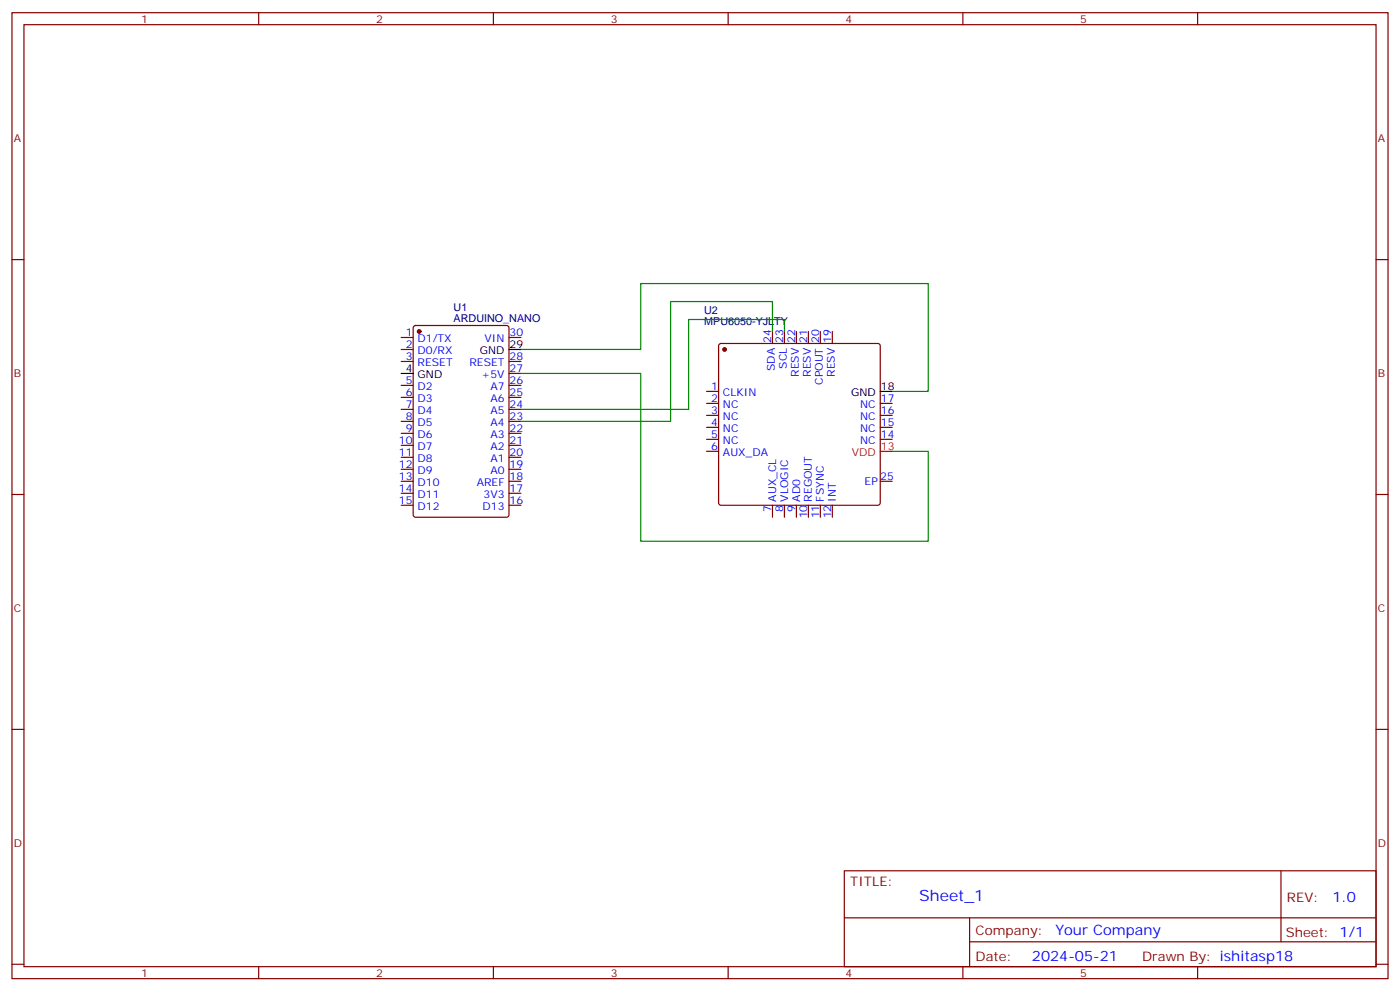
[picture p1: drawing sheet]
<svg xmlns="http://www.w3.org/2000/svg" width="412mm" height="292mm" viewBox="0 0 412 292" stroke-linecap="round" stroke-linejoin="round" font-family="sans-serif">
<g fill="none" stroke="#870000" stroke-width=".35">
<path d="M3.5 3.7h405.4v284.4h-405.4zM7.1 7.3h398.2v277.3h-398.2zM76.2 3.7v3.6M145.3 3.7v3.6M214.5 3.7v3.6M283.6 3.7v3.6M352.8 3.7v3.6M3.5 76.4h3.6M405.3 76.4h3.6M118.2 99.3h3.5M121.9 96l.5-.2h26.8l.7 .4v55.4l-.4 .6-27.1 .1-.6-.5-.1-55.3zM149.9 99.3h3.6"/>
<path d="M227.5 97.6v3.5M231.1 97.6v3.5M234.6 97.6v3.5M238.1 97.6v3.5M241.7 97.6v3.5M245.2 97.6v3.5M118.2 102.9h3.5M118.2 106.4h3.5M118.2 113.5h3.5M118.2 117h3.5M149.9 106.4h3.6M149.9 113.5h3.6"/>
<path d="M149.9 117h3.6M149.9 109.9h3.6M208.1 115.2h3.6M208.1 118.7h3.6M211.9 101.3l.5-.2h46.2l.5 .2 .2 .5v46.2l-.2 .5-.5 .2h-46.2l-.5-.2-.2-.5v-46.2zM259.3 118.7h3.5M118.2 120.5h3.5M118.2 124h3.5M118.2 127.6h3.5M118.2 131.1h3.5M118.2 134.6h3.5M118.2 138.1h3.5"/>
<path d="M149.9 120.5h3.6M149.9 124h3.6M149.9 127.6h3.6M149.9 131.1h3.6M149.9 134.6h3.6M149.9 138.1h3.6M208.1 122.3h3.6M208.1 125.8h3.6M208.1 129.3h3.6M208.1 132.9h3.6M259.3 122.3h3.5M259.3 125.8h3.5"/>
<path d="M259.3 129.3h3.5M3.5 145.6h3.6M118.2 141.7h3.5M118.2 145.2h3.5M118.2 148.7h3.5M149.9 141.7h3.6M149.9 145.2h3.6M149.9 148.7h3.6M227.5 148.7v3.6M231.1 148.7v3.6M234.6 148.7v3.6M238.1 148.7v3.6"/>
<path d="M241.7 148.7v3.6M245.2 148.7v3.6M259.3 141.7h3.5M405.3 145.6h3.6M3.5 214.7h3.6M405.3 214.7h3.6M248.7 256.3h156.6v28.3h-156.6zM377.3 256.4v20.8M248.7 270.2h156.5M285.6 277.2h119.6M285.6 270.2v14.1M3.5 283.8h3.6"/>
<path d="M76.2 284.6v3.5M145.3 284.6v3.5M214.5 284.6v3.5M283.6 284.6v3.5M352.8 284.6v3.5M405.3 283.8h3.6"/>
</g>
<g fill="#870000" stroke="#870000" stroke-width=".35">
<circle cx="123.5" cy="97.6" r=".53"/>
<circle cx="213.4" cy="102.9" r=".53"/>
</g>
<path d="M118.2 109.9h3.5M149.9 102.9h3.6M259.3 115.2h3.5" fill="none" stroke="#000" stroke-width=".35"/>
<path d="M259.3 132.9h3.5" fill="none" stroke="#f00" stroke-width=".35"/>
<path d="M227.5 97.6v-8.8h-29.9v35.2h-44.1M231.1 97.6v-3.5h-28.3v26.4h-49.3M153.5 102.9h35.2v-19.4h84.7v31.7h-10.6M153.5 109.9h35.2v49.4h84.7v-26.4h-10.6" fill="none" stroke="#008700" stroke-width=".35"/>
<text font-size="4.6" fill="#00f" x="270.8" y="265.4">Sheet_1</text>
<g font-size="4.2" fill="#00f">
<text x="392.5" y="265.6">1.0</text>
<text x="310.9" y="275.2">Your Company</text>
<text x="304" y="283">2024-05-21</text>
</g>
<g font-size="3.9" fill="#800">
<text x="250.5" y="260.9">TITLE:</text>
<text x="379.1" y="265.6">REV:</text>
<text x="287.4" y="275.1">Company:</text>
<text x="378.7" y="275.7">Sheet: 1/1</text>
<text x="287.4" y="282.8">Date:</text>
<text x="336.4" y="282.9">Drawn By: ishitasp18</text>
</g>
<g font-size="3.2" fill="#800">
<text x="41.6" y="6.7">1</text>
<text x="110.8" y="6.7">2</text>
<text x="179.9" y="6.7">3</text>
<text x="249.1" y="6.7">4</text>
<text x="318.2" y="6.7">5</text>
<text x="4.1" y="41.8">A</text>
<text x="405.9" y="41.8">A</text>
<text x="4.1" y="111">B</text>
<text x="405.9" y="111">B</text>
<text x="4.1" y="180.1">C</text>
<text x="405.9" y="180.1">C</text>
<text x="4.1" y="249.3">D</text>
<text x="405.9" y="249.3">D</text>
<text x="41.6" y="287.5">1</text>
<text x="110.8" y="287.5">2</text>
<text x="179.9" y="287.5">3</text>
<text x="249.1" y="287.5">4</text>
<text x="318.2" y="287.5">5</text>
</g>
<g font-size="3.2" fill="#000080">
<text x="133.6" y="94.7">ARDUINO_NANO</text>
<text x="133.6" y="91.4">U1</text>
<text x="207.4" y="95.7">MPU6050-YJLTY</text>
<text x="207.4" y="92.4">U2</text>
</g>
<g font-size="3.2" fill="#00f">
<text x="119.5" y="99">1</text>
<text x="123" y="100.8">D1/TX</text>
<text x="142.7" y="100.8">VIN</text>
<text x="150.1" y="99">30</text>
<text x="227.2" y="100.9" transform="rotate(-90 227.2 100.9)">24</text>
<text x="230.7" y="100.9" transform="rotate(-90 230.7 100.9)">23</text>
<text x="234.2" y="100.9" transform="rotate(-90 234.2 100.9)">22</text>
<text x="237.8" y="100.9" transform="rotate(-90 237.8 100.9)">21</text>
<text x="241.3" y="100.9" transform="rotate(-90 241.3 100.9)">20</text>
<text x="244.8" y="100.9" transform="rotate(-90 244.8 100.9)">19</text>
<text x="119.5" y="102.5">2</text>
<text x="119.5" y="106">3</text>
<text x="123" y="104.3">D0/RX</text>
<text x="123" y="107.8">RESET</text>
<text x="138.3" y="107.8">RESET</text>
<text x="150.1" y="106">28</text>
<text x="119.5" y="113.1">5</text>
<text x="141.8" y="111.3">+5V</text>
<text x="150.1" y="113.1">26</text>
<text x="150.1" y="109.6">27</text>
<text x="228.2" y="109.2" transform="rotate(-90 228.2 109.2)">SDA</text>
<text x="231.8" y="108.6" transform="rotate(-90 231.8 108.6)">SCL</text>
<text x="235.3" y="111" transform="rotate(-90 235.3 111)">RESV</text>
<text x="238.8" y="111" transform="rotate(-90 238.8 111)">RESV</text>
<text x="242.4" y="113.3" transform="rotate(-90 242.4 113.3)">CPOUT</text>
<text x="245.9" y="111" transform="rotate(-90 245.9 111)">RESV</text>
<text x="119.5" y="116.6">6</text>
<text x="123" y="114.9">D2</text>
<text x="123" y="118.4">D3</text>
<text x="144.4" y="118.4">A6</text>
<text x="144.4" y="114.9">A7</text>
<text x="150.1" y="116.6">25</text>
<text x="209.5" y="114.9">1</text>
<text x="209.5" y="118.4">2</text>
<text x="213" y="116.6">CLKIN</text>
<text x="259.5" y="118.4">17</text>
<text x="119.5" y="120.2">7</text>
<text x="119.5" y="123.7">8</text>
<text x="123" y="121.9">D4</text>
<text x="123" y="125.4">D5</text>
<text x="144.4" y="125.4">A4</text>
<text x="144.4" y="121.9">A5</text>
<text x="150.1" y="123.7">23</text>
<text x="150.1" y="120.2">24</text>
<text x="209.5" y="121.9">3</text>
<text x="209.5" y="125.4">4</text>
<text x="213" y="120.2">NC</text>
<text x="213" y="123.7">NC</text>
<text x="253.4" y="123.7">NC</text>
<text x="253.4" y="120.2">NC</text>
<text x="259.5" y="125.4">15</text>
<text x="259.5" y="121.9">16</text>
<text x="117.5" y="130.7">10</text>
<text x="119.5" y="127.2">9</text>
<text x="123" y="129">D6</text>
<text x="144.4" y="129">A3</text>
<text x="150.1" y="130.7">21</text>
<text x="150.1" y="127.2">22</text>
<text x="209.5" y="129">5</text>
<text x="213" y="127.2">NC</text>
<text x="213" y="130.7">NC</text>
<text x="253.4" y="130.7">NC</text>
<text x="253.4" y="127.2">NC</text>
<text x="259.5" y="129">14</text>
<text x="117.5" y="134.3">11</text>
<text x="117.5" y="137.8">12</text>
<text x="123" y="132.5">D7</text>
<text x="123" y="136">D8</text>
<text x="144.4" y="136">A1</text>
<text x="144.4" y="132.5">A2</text>
<text x="150.1" y="137.8">19</text>
<text x="150.1" y="134.3">20</text>
<text x="209.5" y="132.5">6</text>
<text x="213" y="134.3">AUX_DA</text>
<text x="117.5" y="141.3">13</text>
<text x="123" y="139.6">D9</text>
<text x="123" y="143.1">D10</text>
<text x="140.4" y="143.1">AREF</text>
<text x="144.4" y="139.6">A0</text>
<text x="150.1" y="141.3">18</text>
<text x="254.7" y="142.7">EP</text>
<text x="259.3" y="141.3">25</text>
<text x="117.5" y="144.9">14</text>
<text x="117.5" y="148.4">15</text>
<text x="123" y="146.6">D11</text>
<text x="142.4" y="146.6">3V3</text>
<text x="150.1" y="148.4">16</text>
<text x="150.1" y="144.9">17</text>
<text x="228.6" y="147.7" transform="rotate(-90 228.6 147.7)">AUX_CL</text>
<text x="232.1" y="147.7" transform="rotate(-90 232.1 147.7)">VLOGIC</text>
<text x="235.7" y="147.7" transform="rotate(-90 235.7 147.7)">AD0</text>
<text x="239.2" y="147.7" transform="rotate(-90 239.2 147.7)">REGOUT</text>
<text x="242.7" y="147.7" transform="rotate(-90 242.7 147.7)">FSYNC</text>
<text x="246.2" y="147.7" transform="rotate(-90 246.2 147.7)">INT</text>
<text x="123" y="150.1">D12</text>
<text x="142.1" y="150.1">D13</text>
<text x="227.2" y="150.6" transform="rotate(-90 227.2 150.6)">7</text>
<text x="230.7" y="150.6" transform="rotate(-90 230.7 150.6)">8</text>
<text x="234.2" y="150.6" transform="rotate(-90 234.2 150.6)">9</text>
<text x="237.8" y="152.6" transform="rotate(-90 237.8 152.6)">10</text>
<text x="241.3" y="152.6" transform="rotate(-90 241.3 152.6)">11</text>
<text x="244.8" y="152.6" transform="rotate(-90 244.8 152.6)">12</text>
</g>
<g font-size="3.2">
<text x="141.3" y="104.3">GND</text>
<text x="150.1" y="102.5">29</text>
<text x="119.5" y="109.6">4</text>
<text x="123" y="111.3">GND</text>
<text x="250.7" y="116.6">GND</text>
<text x="259.5" y="114.9">18</text>
</g>
<g font-size="3.2" fill="#f00">
<text x="250.9" y="134.3">VDD</text>
<text x="259.5" y="132.5">13</text>
</g>
</svg>
